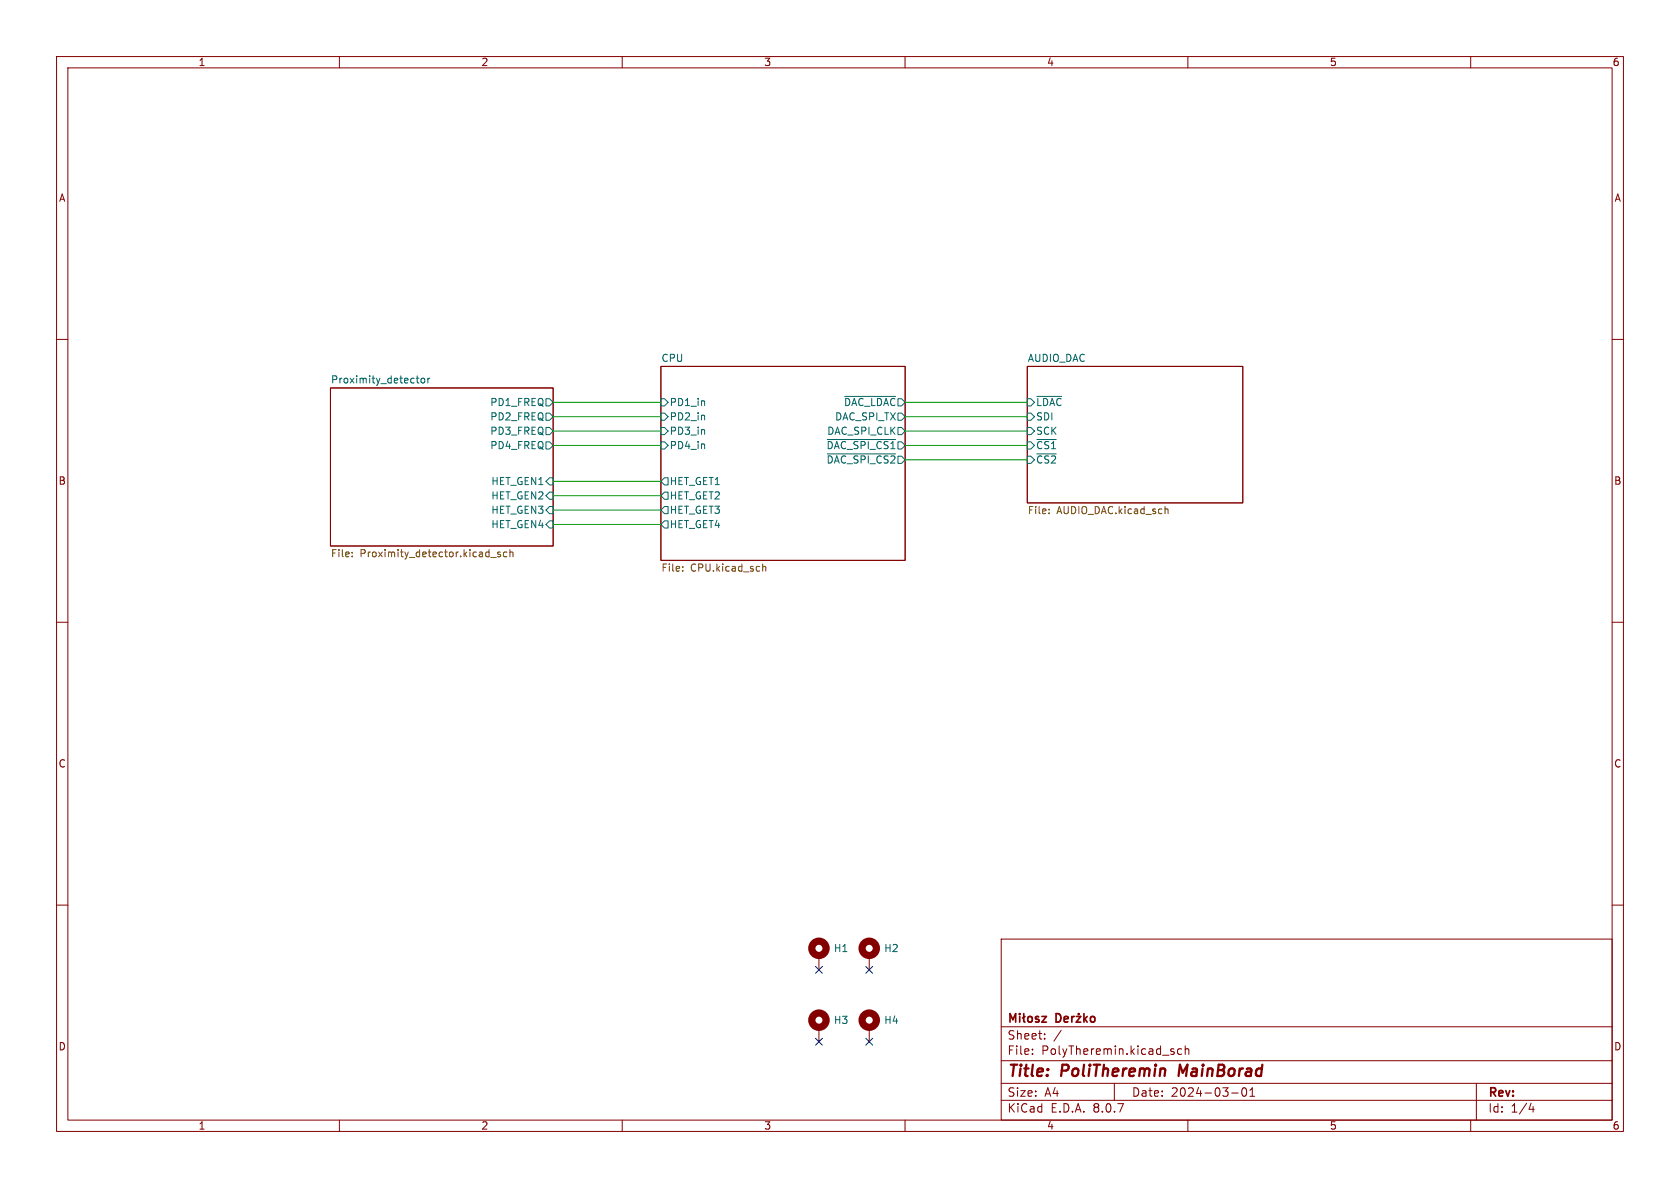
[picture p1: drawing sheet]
<svg xmlns="http://www.w3.org/2000/svg" width="297mm" height="210mm" viewBox="0 0 297 210" stroke-linecap="round" stroke-linejoin="round" font-family="sans-serif">
<g fill="none" stroke="#840000" stroke-width=".18">
<path d="M10 10h277v190h-277zM12 12h273v186h-273zM60 10v2M110 10v2M160 10v2M210 10v2M260 10v2M10 60h2M58.4 68.6h39.4v27.9h-39.4zM116.8 64.8h43.2v34.3h-43.2zM181.6 64.8h38.1v24.1h-38.1zM285 60h2"/>
<path d="M10 110h2M285 110h2M10 160h2M144.8 168.9v2.6M153.7 168.9v2.6M177 166h108v32h-108zM285 160h2M60 198v2M110 198v2M144.8 181.6v2.6M153.7 181.6v2.6M160 198v2"/>
<path d="M177 194.5h108M177 191.5h108M177 187.5h108M177 181.5h108M182.5 186.3v.1M182.5 185.5v.1M184.7 183.6v.1M184.7 182.8v.1M187.6 182.1l-1.3 2M197 191.5v3M207.4 185.9l.2 .2-.2 .3M207.4 185.4l.1 .1"/>
<path d="M208.9 185.5l-.4-.1-.3 .3v.4l.1 .2h.6M209.5 185.5l.2-.1 .4 .1 .1 .9M209.5 184.9v1.5M210 198v2M217.7 193.2h1.2M219.7 192.4l.2-.1a.81 .81 0 0 1 .6 .6 .81 .81 0 0 1-.3 .8l-.2 .1a.81 .81 0 0 1-.3-1.4zM221 193.8h.8M221 192.7l.4-.4v1.5M260 198v2M261 191.5v6.5M270.7 195l-.4 1.1h.9M271 195.6v1"/>
</g>
<path d="M208.6 188.2l-.3 2" fill="none" stroke="#840000" stroke-width=".4"/>
<g fill="none" stroke="#840000" stroke-width=".3">
<path d="M180.3 179.2v.1M180.3 179.7v1M181 179.2v1.3l.2 .2M181.2 179.7l-.4 .3M181.8 179.8l.4-.1 .3 .3v.4l-.3 .3-.4-.1-.1-.2v-.4zM183.6 179.8l-.3-.1-.2 .2v.2l.5 .2v.3h-.5M184.2 179.7h.8l-.8 1h.8M186.7 179.2a.76 .76 0 0 1 .9 .7 .76 .76 0 0 1-.9 .8zM189.5 179.7v1M189.9 179.7l-.3 .1-.1 .2M190.3 179.7h.8l-.8 1h.8M190.7 179.2v.1"/>
<path d="M191.6 179.2v1.5M192.2 179.7l-.6 .6M192.9 179.8l.4-.1 .3 .3v.4l-.3 .3-.4-.1-.1-.2v-.4zM178.6 180.7v-1.5l.5 1.1 .5-1.1v1.5M188.1 180.2l.7-.2v-.2l-.5-.1-.2 .2 .1 .7h.6M191.8 180.1l.4 .6"/>
</g>
<g fill="none" stroke="#006464" stroke-width=".18">
<path d="M73.6 66.9h.5M73.8 66.4v1.1l.3 .2M74.5 67l.2-.1 .3 .1 .1 .5-.1 .1-.3 .1-.2-.1zM75.6 66.9v.8M76 66.9l-.4 .2M96.5 70.5h.7l.6 .6-.6 .7h-.7zM96.5 73h.7l.6 .7-.6 .6h-.7zM96.5 75.6h.7l.6 .6-.6 .6h-.7zM96.5 78.1h.7l.6 .6-.6 .7h-.7zM116.8 78.1h.7l.6 .6-.6 .7h-.7zM116.8 75.6h.7l.6 .6-.6 .6h-.7zM116.8 70.5h.7l.6 .6-.6 .7h-.7z"/>
<path d="M116.8 73h.7l.6 .7-.6 .6h-.7zM146.2 77.7h12.1M149.3 70.1h9M158.7 75.6h.7l.6 .6-.6 .6h-.7zM158.7 73h.7l.6 .7-.6 .6h-.7zM181.6 70.5h.6l.7 .6-.7 .7h-.6zM181.6 73h.6l.7 .7-.7 .6h-.6zM181.6 75.6h.6l.7 .6-.7 .6h-.6zM181.6 78.1h.6l.7 .6-.7 .7h-.6zM183.3 77.7h3.4M183.3 70.1h4.4M97.2 89.5h.6v1.3h-.6l-.7-.6z"/>
<path d="M97.2 92.1h.6v1.2h-.6l-.7-.6zM97.2 84.5h.6v1.2h-.6l-.7-.6zM97.2 87h.6v1.3h-.6l-.7-.7zM117.5 87h.6v1.3h-.6l-.7-.7zM117.5 92.1h.6v1.2h-.6l-.7-.6zM117.5 84.5h.6v1.2h-.6l-.7-.6zM117.5 89.5h.6v1.3h-.6l-.7-.6zM146.2 80.2h12.1M181.6 80.6h.6l.7 .7-.7 .6h-.6zM183.3 80.2h3.4"/>
</g>
<g fill="none" stroke="#725600" stroke-width=".18">
<path d="M62.3 98.3v.1M62.3 97.6v.2M86.8 98.5h.9M88.5 97.6h-.3l-.2 .2v.1l.5 .2v.3h-.5M89.6 97.6h-.4l-.2 .2 .1 .6h.5M90.1 97.7l.2-.1h.3l.1 .8M90.1 97.2v1.2M134.8 99.7v1.3M185.5 90.7v.1M185.5 90v.1M206 90.1l.1-.1h.3l.1 .8M120.7 100.8v.2"/>
<path d="M120.7 100.2v.1M134.8 100.2l.2-.1 .3 .1 .1 .8"/>
</g>
<g fill="none" stroke="#840000" stroke-width="1.3">
<circle cx="144.8" cy="167.6" r="1.27"/>
<circle cx="153.7" cy="167.6" r="1.27"/>
<circle cx="144.8" cy="180.3" r="1.27"/>
<circle cx="153.7" cy="180.3" r="1.27"/>
</g>
<g fill="none" stroke="#009600" stroke-width=".18">
<path d="M97.8 71.1h19M97.8 78.7h19M97.8 76.2h19M97.8 73.7h19M160 71.1h21.6M160 78.7h21.6M160 76.2h21.6M160 73.7h21.6M97.8 85.1h19M97.8 87.6h19M97.8 92.7h19M97.8 90.2h19"/>
<path d="M160 81.3h21.6"/>
</g>
<path d="M144.2 170.8l1.2 1.3M145.4 170.8l-1.2 1.3M153.1 170.8l1.2 1.3M154.3 170.8l-1.2 1.3M144.2 183.5l1.2 1.3M145.4 183.5l-1.2 1.3M153.1 183.5l1.2 1.3M154.3 183.5l-1.2 1.3" fill="none" stroke="#000084" stroke-width=".18"/>
<g font-size="2.8" fill="#840000">
<text x="178" y="190.9">Title:</text>
<text x="187.7" y="190.9">PoliTheremin</text>
<text x="209.2" y="190.9">MainBorad</text>
</g>
<g font-size="2.1" fill="#840000">
<text x="178" y="184">Sheet:</text>
<text x="178" y="186.7">File:</text>
<text x="184.1" y="186.7">PolyTheremin.kicad_sch</text>
<text x="178" y="196.9">KiCad</text>
<text x="178" y="194.1">Size:</text>
<text x="184.7" y="194.1">A4</text>
<text x="185.7" y="196.9">E.D.A.</text>
<text x="193.3" y="196.9">8.0.7</text>
<text x="200" y="194.1">Date:</text>
<text x="207" y="194.1">2024-03-01</text>
<text x="263" y="194.3">Rev:</text>
<text x="263" y="196.9">Id:</text>
<text x="267.1" y="196.9">1/4</text>
</g>
<g font-size="1.8" fill="#840000">
<text x="35" y="11.9">1</text>
<text x="85" y="11.9">2</text>
<text x="135" y="11.9">3</text>
<text x="185" y="11.9">4</text>
<text x="235" y="11.9">5</text>
<text x="285" y="11.9">6</text>
<text x="10.3" y="35.9">A</text>
<text x="285.3" y="35.9">A</text>
<text x="10.3" y="85.9">B</text>
<text x="285.3" y="85.9">B</text>
<text x="10.3" y="135.9">C</text>
<text x="285.3" y="135.9">C</text>
<text x="10.3" y="185.9">D</text>
<text x="285.3" y="185.9">D</text>
<text x="35" y="199.9">1</text>
<text x="85" y="199.9">2</text>
<text x="135" y="199.9">3</text>
<text x="185" y="199.9">4</text>
<text x="235" y="199.9">5</text>
<text x="285" y="199.9">6</text>
</g>
<g font-size="1.8" fill="#006464">
<text x="116.8" y="64.1">CPU</text>
<text x="181.6" y="64.1">AUDIO_DAC</text>
<text x="58.4" y="67.9">Proximity_detector</text>
<text x="86.6" y="72">PD1_FREQ</text>
<text x="118.3" y="72">PD1_in</text>
<text x="149.1" y="72">~{DAC_LDAC}</text>
<text x="183.1" y="72">~{LDAC}</text>
<text x="86.6" y="74.5">PD2_FREQ</text>
<text x="86.6" y="77.1">PD3_FREQ</text>
<text x="118.3" y="77.1">PD3_in</text>
<text x="118.3" y="74.5">PD2_in</text>
<text x="146.1" y="77.1">DAC_SPI_CLK</text>
<text x="147.5" y="74.5">DAC_SPI_TX</text>
<text x="183.1" y="74.5">SDI</text>
<text x="183.1" y="77.1">SCK</text>
<text x="86.6" y="79.6">PD4_FREQ</text>
<text x="118.3" y="79.6">PD4_in</text>
<text x="146" y="82.1">~{DAC_SPI_CS2}</text>
<text x="146" y="79.6">~{DAC_SPI_CS1}</text>
<text x="183.1" y="79.6">~{CS1}</text>
<text x="183.1" y="82.1">~{CS2}</text>
<text x="86.8" y="86">HET_GEN1</text>
<text x="86.8" y="88.5">HET_GEN2</text>
<text x="118.3" y="88.5">HET_GET2</text>
<text x="118.3" y="86">HET_GET1</text>
<text x="86.8" y="91">HET_GEN3</text>
<text x="86.8" y="93.6">HET_GEN4</text>
<text x="118.3" y="93.6">HET_GET4</text>
<text x="118.3" y="91">HET_GET3</text>
<text x="147.3" y="168.5">H1</text>
<text x="156.2" y="168.5">H2</text>
<text x="147.3" y="181.2">H3</text>
<text x="156.2" y="181.2">H4</text>
</g>
<g font-size="1.8" fill="#725600">
<text x="181.6" y="91.2">File:</text>
<text x="186.8" y="91.2">AUDIO_DAC.kicad_sch</text>
<text x="58.4" y="98.8">File:</text>
<text x="63.6" y="98.8">Proximity_detector.kicad_sch</text>
<text x="116.8" y="101.4">File:</text>
<text x="122.1" y="101.4">CPU.kicad_sch</text>
</g>
</svg>
